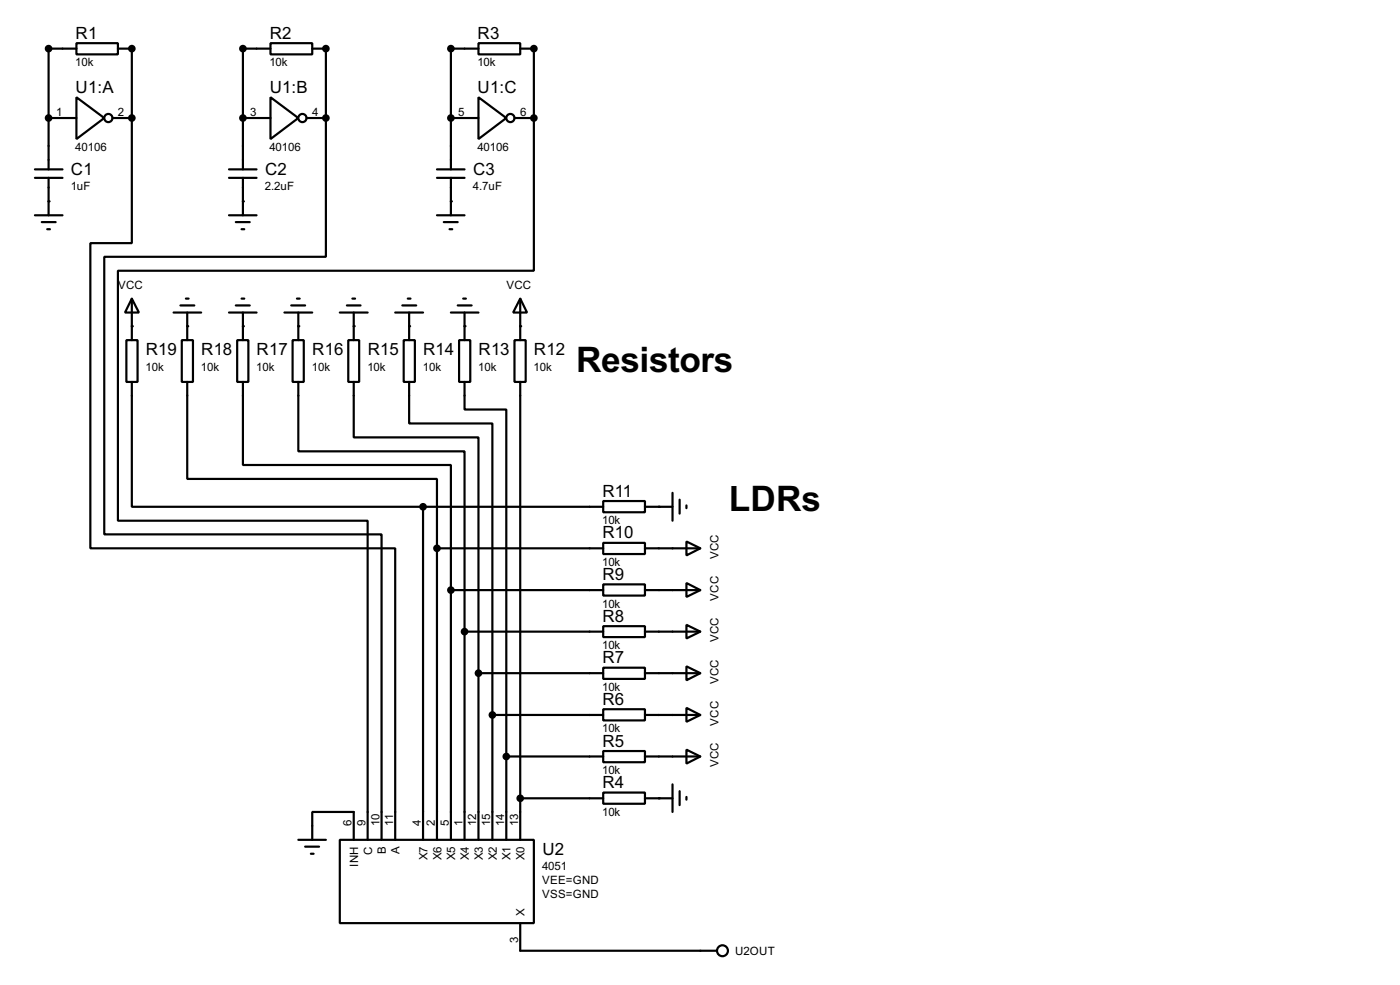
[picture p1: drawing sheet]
<svg xmlns="http://www.w3.org/2000/svg" width="256mm" height="180mm" viewBox="0 0 256 180" stroke-linecap="round" stroke-linejoin="round" font-family="sans-serif">
<g fill="#000">
<circle cx="24.2" cy="8.9" r=".2"/>
<circle cx="59.7" cy="8.9" r=".2"/>
<circle cx="97.8" cy="8.9" r=".2"/>
<circle cx="8.9" cy="36.9" r=".2"/>
<circle cx="8.9" cy="21.6" r=".2"/>
<circle cx="24.2" cy="21.6" r=".2"/>
<circle cx="44.5" cy="36.9" r=".2"/>
<circle cx="44.5" cy="21.6" r=".2"/>
<circle cx="59.7" cy="21.6" r=".2"/>
<circle cx="82.6" cy="36.9" r=".2"/>
<circle cx="82.6" cy="21.6" r=".2"/>
<circle cx="97.8" cy="21.6" r=".2"/>
<circle cx="24.2" cy="59.7" r=".2"/>
<circle cx="34.3" cy="59.7" r=".2"/>
<circle cx="44.5" cy="59.7" r=".2"/>
<circle cx="54.7" cy="59.7" r=".2"/>
<circle cx="64.8" cy="59.7" r=".2"/>
<circle cx="75" cy="59.7" r=".2"/>
<circle cx="85.1" cy="59.7" r=".2"/>
<circle cx="95.3" cy="59.7" r=".2"/>
<circle cx="120.7" cy="92.8" r=".2"/>
<circle cx="120.7" cy="146.1" r=".2"/>
</g>
<g fill="none" stroke="#000" stroke-width=".4">
<path d="M14 17.8l5.1 3.8-5.1 3.9zM14 7.9h7.6v2.1h-7.6zM14 8.9h-5.1v22.1M21.6 8.9h2.6v12.7M49.6 17.8l5.1 3.8-5.1 3.9zM49.6 7.9h7.6v2.1h-7.6zM49.6 8.9h-5.1v22.1M57.2 8.9h2.5v12.7M87.7 17.8l5.1 3.8-5.1 3.9zM87.7 7.9h7.6v2.1h-7.6zM87.7 8.9h-5.1v22.1M95.3 8.9h2.5v12.7"/>
<path d="M6.4 39.4h5.1M6.4 31h5.1M6.4 32.6h5.1M8.9 32.6v6.8M8.9 21.6h5.1M20.6 21.6h3.6M24.2 21.6v22.9h-7.6v55.9h55.8v53.3M42 39.4h5M42 31h5M42 32.6h5M44.5 32.6v6.8M44.5 21.6h5.1"/>
<path d="M56.2 21.6h3.5M59.7 21.6v25.4h-40.6v50.8h50.8v55.9M80.1 39.4h5M80.1 31h5M80.1 32.6h5M82.6 32.6v6.8M82.6 21.6h5.1M94.3 21.6h3.5M97.8 21.6v28h-76.2v45.7h45.8v58.4M7.7 40.7h2.5M8.7 42h.5M24.2 54.7l1.3 2.5h-2.6z"/>
<path d="M24.2 54.7v7.6M31.8 57.2h5.1M33.1 55.9h2.5M34.1 54.7h.5M34.3 57.2v5.1M42 57.2h5M43.2 40.7h2.6M43.2 55.9h2.6M44.3 42h.5M44.3 54.7h.5M44.5 57.2v5.1M52.1 57.2h5.1"/>
<path d="M53.4 55.9h2.5M54.4 54.7h.5M54.7 57.2v5.1M62.3 57.2h5.1M63.6 55.9h2.5M64.6 54.7h.5M64.8 57.2v5.1M72.4 57.2h5.1M73.7 55.9h2.6M74.7 54.7h.5M75 57.2v5.1M81.3 40.7h2.6"/>
<path d="M82.4 42h.5M82.6 57.2h5.1M83.9 55.9h2.5M84.9 54.7h.5M85.1 57.2v5.1M95.3 54.7l1.3 2.5h-2.6zM95.3 54.7v7.6M23.2 62.3h2v7.6h-2zM24.2 69.9v22.9h53.3M33.3 62.3h2.1v7.6h-2.1zM34.3 69.9v17.8h45.8v12.7M43.5 62.3h2v7.6h-2z"/>
<path d="M44.5 69.9v15.2h38.1v22.9M53.6 62.3h2.1v7.6h-2.1zM54.7 69.9v12.7h30.4v33M63.8 62.3h2v7.6h-2zM64.8 69.9v10.2h22.9v43.1M74 62.3h2v7.6h-2zM75 69.9v7.6h15.2v53.4M84.1 62.3h2.1v7.6h-2.1zM85.1 69.9v5.1h7.7v63.5M94.3 62.3h2v7.6h-2zM95.3 69.9v83.8M77.5 92.8v60.9"/>
<path d="M77.5 92.8h33M110.5 99.4h7.7v2h-7.7zM110.5 91.7h7.7v2.1h-7.7zM118.2 92.8h5M123.2 90.2v5.1M124.5 91.5v2.5M125.8 99.1l2.5 1.3-2.5 1.3zM125.8 92.5v.5M80.1 100.4v53.3M80.1 100.4h30.4M82.6 108v45.7M82.6 108h27.9"/>
<path d="M85.1 115.6v38.1M85.1 115.6h25.4M110.5 114.6h7.7v2h-7.7zM110.5 107h7.7v2h-7.7zM118.2 115.6h10.1M118.2 108h10.1M118.2 100.4h10.1M125.8 114.4l2.5 1.2-2.5 1.3zM125.8 106.7l2.5 1.3-2.5 1.3zM87.7 123.2v30.5M87.7 123.2h22.8M90.2 130.9v22.8"/>
<path d="M90.2 130.9h20.3M92.8 138.5v15.2M92.8 138.5h17.7M110.5 137.5h7.7v2h-7.7zM110.5 129.8h7.7v2.1h-7.7zM110.5 122.2h7.7v2.1h-7.7zM118.2 138.5h10.1M118.2 130.9h10.1M118.2 123.2h10.1M125.8 137.2l2.5 1.3-2.5 1.3zM125.8 129.6l2.5 1.3-2.5 1.2zM125.8 122l2.5 1.2-2.5 1.3z"/>
<path d="M54.7 153.7h5M55.9 155h2.6M57 156.3h.5M57.2 153.7v-5.1h7.6v5.1M62.3 153.7h35.5v15.3h-35.5zM95.3 146.1h15.2M110.5 145.1h7.7v2h-7.7zM118.2 146.1h5M123.2 143.6v5M124.5 144.8v2.6M125.8 145.9v.5M95.3 169v5h36.1"/>
<circle cx="19.8" cy="21.6" r=".75"/>
<circle cx="55.4" cy="21.6" r=".75"/>
<circle cx="93.5" cy="21.6" r=".75"/>
<circle cx="132.3" cy="174" r="1"/>
</g>
<g fill="#000" stroke="#000" stroke-width=".4">
<circle cx="8.9" cy="8.9" r=".5"/>
<circle cx="24.1" cy="8.9" r=".5"/>
<circle cx="44.5" cy="8.9" r=".5"/>
<circle cx="59.7" cy="8.9" r=".5"/>
<circle cx="82.6" cy="8.9" r=".5"/>
<circle cx="97.8" cy="8.9" r=".5"/>
<circle cx="8.9" cy="21.6" r=".5"/>
<circle cx="24.1" cy="21.6" r=".5"/>
<circle cx="44.5" cy="21.6" r=".5"/>
<circle cx="59.7" cy="21.6" r=".5"/>
<circle cx="82.6" cy="21.6" r=".5"/>
<circle cx="97.8" cy="21.6" r=".5"/>
<circle cx="77.5" cy="92.8" r=".5"/>
<circle cx="80" cy="100.4" r=".5"/>
<circle cx="82.6" cy="108" r=".5"/>
<circle cx="85.1" cy="115.6" r=".5"/>
<circle cx="87.6" cy="123.2" r=".5"/>
<circle cx="90.2" cy="130.9" r=".5"/>
<circle cx="92.7" cy="138.5" r=".5"/>
<circle cx="95.3" cy="146.1" r=".5"/>
</g>
<g font-size="7.2">
<text x="105.6" y="68.1">Resistors</text>
<text x="133.5" y="93.6">LDRs</text>
</g>
<g font-size="3.5">
<text x="13.9" y="7.1">R1</text>
<text x="49.4" y="7.1">R2</text>
<text x="87.5" y="7.1">R3</text>
<text x="13.9" y="17">U1:A</text>
<text x="49.4" y="17">U1:B</text>
<text x="87.5" y="17">U1:C</text>
<text x="13" y="31.9">C1</text>
<text x="48.6" y="31.9">C2</text>
<text x="86.7" y="31.9">C3</text>
<text x="26.7" y="64.9">R19</text>
<text x="36.9" y="64.9">R18</text>
<text x="47" y="64.9">R17</text>
<text x="57.2" y="64.9">R16</text>
<text x="67.4" y="64.9">R15</text>
<text x="77.5" y="64.9">R14</text>
<text x="87.7" y="64.9">R13</text>
<text x="97.8" y="64.9">R12</text>
<text x="110.4" y="90.9">R11</text>
<text x="110.4" y="98.6">R10</text>
<text x="110.4" y="106.2">R9</text>
<text x="110.4" y="113.8">R8</text>
<text x="110.4" y="121.4">R7</text>
<text x="110.4" y="129">R6</text>
<text x="110.4" y="136.7">R5</text>
<text x="110.4" y="144.3">R4</text>
<text x="99.4" y="156.4">U2</text>
</g>
<g font-size="2.4">
<text x="13.8" y="12.2">10k</text>
<text x="49.4" y="12.2">10k</text>
<text x="87.5" y="12.2">10k</text>
<text x="10.3" y="21.2">1</text>
<text x="21.6" y="21.2">2</text>
<text x="45.9" y="21.2">3</text>
<text x="57.2" y="21.2">4</text>
<text x="84" y="21.2">5</text>
<text x="95.3" y="21.2">6</text>
<text x="13.8" y="27.7">40106</text>
<text x="49.4" y="27.7">40106</text>
<text x="87.5" y="27.7">40106</text>
<text x="13" y="34.9">1uF</text>
<text x="48.5" y="34.9">2.2uF</text>
<text x="86.6" y="34.9">4.7uF</text>
<text x="21.6" y="52.9">VCC</text>
<text x="92.8" y="52.9">VCC</text>
<text x="26.7" y="67.9">10k</text>
<text x="36.8" y="67.9">10k</text>
<text x="47" y="67.9">10k</text>
<text x="57.2" y="67.9">10k</text>
<text x="67.3" y="67.9">10k</text>
<text x="77.5" y="67.9">10k</text>
<text x="87.6" y="67.9">10k</text>
<text x="97.8" y="67.9">10k</text>
<text x="110.3" y="96">10k</text>
<text x="110.3" y="103.6">10k</text>
<text x="131.7" y="102.3" transform="rotate(-90 131.7 102.3)">VCC</text>
<text x="110.3" y="111.2">10k</text>
<text x="131.7" y="110" transform="rotate(-90 131.7 110)">VCC</text>
<text x="110.3" y="118.8">10k</text>
<text x="131.7" y="117.6" transform="rotate(-90 131.7 117.6)">VCC</text>
<text x="131.7" y="125.2" transform="rotate(-90 131.7 125.2)">VCC</text>
<text x="110.3" y="126.5">10k</text>
<text x="110.3" y="134.1">10k</text>
<text x="131.7" y="132.8" transform="rotate(-90 131.7 132.8)">VCC</text>
<text x="110.3" y="141.7">10k</text>
<text x="131.7" y="140.4" transform="rotate(-90 131.7 140.4)">VCC</text>
<text x="110.3" y="149.3">10k</text>
<text x="64.4" y="151.1" transform="rotate(-90 64.4 151.1)">6</text>
<text x="67" y="151.2" transform="rotate(-90 67 151.2)">9</text>
<text x="69.5" y="151.2" transform="rotate(-90 69.5 151.2)">10</text>
<text x="72" y="151.2" transform="rotate(-90 72 151.2)">11</text>
<text x="77.1" y="151.2" transform="rotate(-90 77.1 151.2)">4</text>
<text x="79.7" y="151.2" transform="rotate(-90 79.7 151.2)">2</text>
<text x="82.2" y="151.2" transform="rotate(-90 82.2 151.2)">5</text>
<text x="84.7" y="151.2" transform="rotate(-90 84.7 151.2)">1</text>
<text x="87.3" y="151.2" transform="rotate(-90 87.3 151.2)">12</text>
<text x="89.8" y="151.2" transform="rotate(-90 89.8 151.2)">15</text>
<text x="92.4" y="151.2" transform="rotate(-90 92.4 151.2)">14</text>
<text x="94.9" y="151.2" transform="rotate(-90 94.9 151.2)">13</text>
<text x="65.6" y="158.7" transform="rotate(-90 65.6 158.7)">INH</text>
<text x="68.2" y="156.5" transform="rotate(-90 68.2 156.5)">C</text>
<text x="70.7" y="156.4" transform="rotate(-90 70.7 156.4)">B</text>
<text x="73.2" y="156.4" transform="rotate(-90 73.2 156.4)">A</text>
<text x="78.3" y="157.5" transform="rotate(-90 78.3 157.5)">X7</text>
<text x="80.9" y="157.5" transform="rotate(-90 80.9 157.5)">X6</text>
<text x="83.4" y="157.5" transform="rotate(-90 83.4 157.5)">X5</text>
<text x="85.9" y="157.5" transform="rotate(-90 85.9 157.5)">X4</text>
<text x="88.5" y="157.5" transform="rotate(-90 88.5 157.5)">X3</text>
<text x="91" y="157.5" transform="rotate(-90 91 157.5)">X2</text>
<text x="93.6" y="157.5" transform="rotate(-90 93.6 157.5)">X1</text>
<text x="96.1" y="157.5" transform="rotate(-90 96.1 157.5)">X0</text>
<text x="99.3" y="159.3">4051</text>
<text x="99.3" y="161.9">VEE=GND</text>
<text x="96.1" y="167.6" transform="rotate(-90 96.1 167.6)">X</text>
<text x="99.3" y="164.4">VSS=GND</text>
<text x="94.9" y="172.7" transform="rotate(-90 94.9 172.7)">3</text>
<text x="134.7" y="174.8">U2OUT</text>
</g>
</svg>
